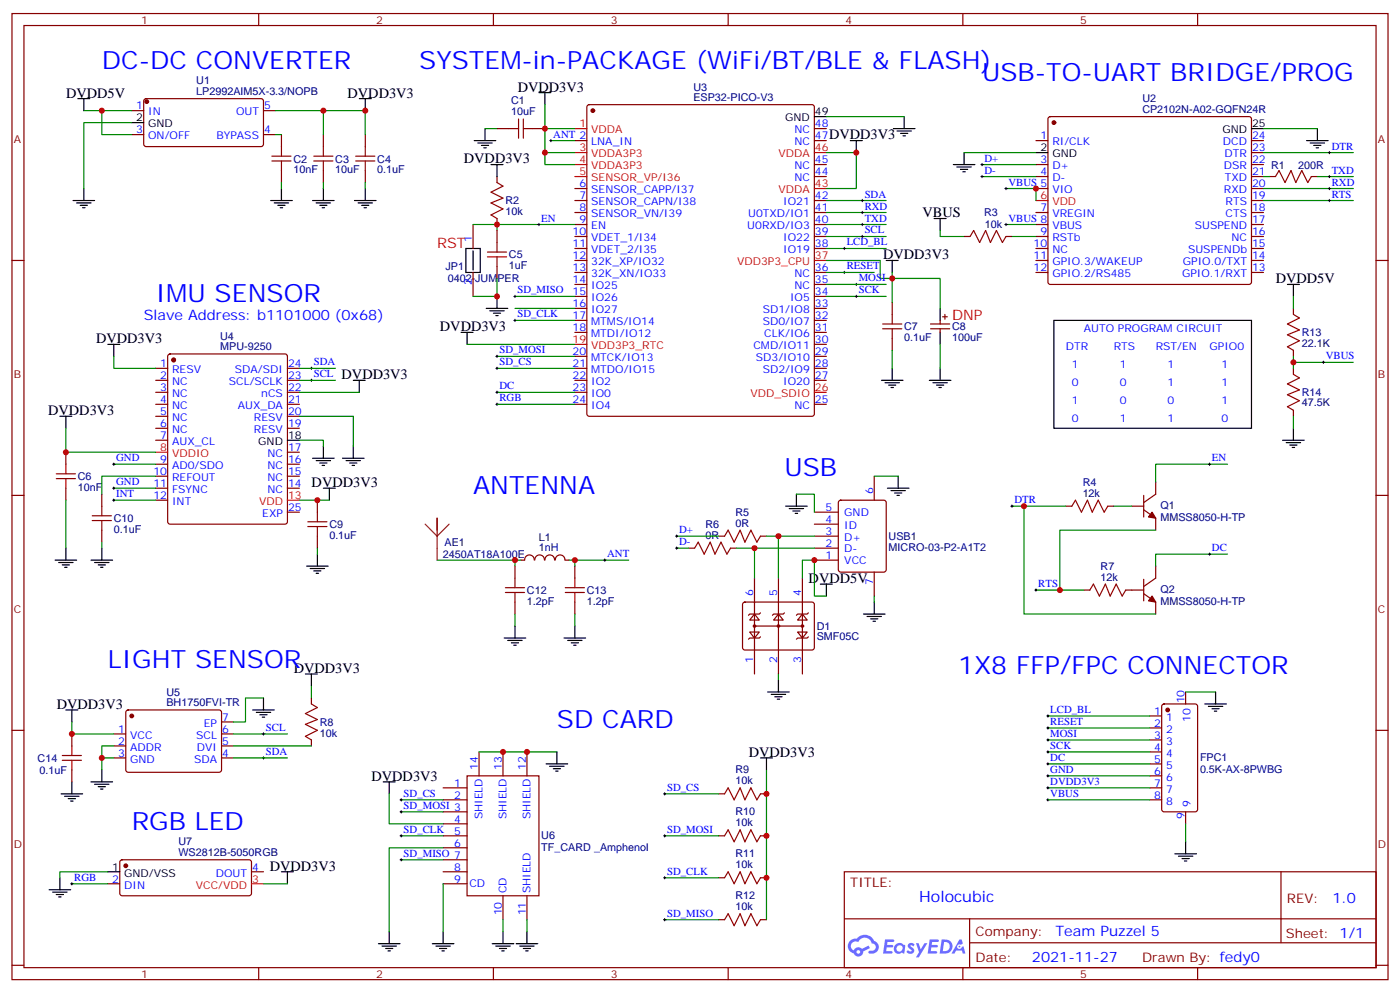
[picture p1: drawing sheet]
# EasyEDA schematic MainBoard_Schematics.json
TITLE: Holocubic; REV: 1.0; Date: 2021-11-27; Sheet: 1/1; Drawn By: fedy0; Company: Team Puzzel 5

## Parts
AE1  2450AT18A100E  [ANT-SMD_L3.2-W1.6]
C1  10uF  [C0402]
C2  10nF  [C0402]
C3  10uF  [C0402]
C4  0.1uF  [C0402]
C5  1uF  [C0402]
C6  10nF  [C0402]
C7  0.1uF  [C0402]
C8  100uF  [CAP-SMD_L3.5-W2.8]
C9  0.1uF  [C0402]
C10  0.1uF  [C0402]
C12  1.2pF  [0402]
C13  1.2pF  [0402]
C14  0.1uF  [C0402]
D1  SMF05C  [SOT-363]
FPC1  0.5K-AX-8PWBG  [FPC-SMD_8P-P0.50_0.5K-AX-8PWB]
JP1  0402-JUMPER  [0402-JUMPER]
L1  1nH  [L0402]
Q1  MMSS8050-H-TP  [SOT-23-3_L2.9-W1.6-P1.90-LS2.8-BR]
Q2  MMSS8050-H-TP  [SOT-23-3_L2.9-W1.6-P1.90-LS2.8-BR]
R1  200R  [R0402]
R2  10k  [R0402]
R3  10k  [R0402]
R4  12k  [R0402]
R5  0R  [R0402]
R6  0R  [R0402]
R7  12k  [R0402]
R8  10k  [R0402]
R9  10k  [R0402]
R10  10k  [R0402]
R11  10k  [R0402]
R12  10k  [R0402]
R13  22.1K  [R0402]
R14  47.5K  [R0402]
U1  LP2992AIM5X-3.3/NOPB  [SOT-23-5_L3.0-W1.7-P0.95-LS2.8-BR]
U2  CP2102N-A02-GQFN24R  [QFN-24_L4.0-W4.0-P0.50-TL-EP2.6]
U3  ESP32-PICO-V3  [LGA-48_L7.0-W7.0-P0.50-BL-EP5.0]
U4  MPU-9250  [QFN-24_L3.0-W3.0-P0.40-BL-EP]
U5  BH1750FVI-TR  [WSOF-6_L2.6-W1.6-P0.50-TL-EP]
U6  TF_CARD _Amphenol  [TF-CARD_AMPHENOL]
U7  WS2812B-5050RGB  [LED-SMD_4P-L5.0-W5.0-BR_WS2812B-5050RGB]
USB1  MICRO-03-P2-A1T2  [MICRO-USB-SMD_MICRO-03-PX-A1T2]

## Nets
DVDD3V3: C1.1 C3.2 C4.2 C6.2 C7.2 C8.1 C9.2 C14.2 FPC1.7 R2.1 R8.2 R9.1 R10.1 R11.1 R12.1 U1.5(OUT) U3.1(VDDA) U3.3(VDDA3P3) U3.4(VDDA3P3) U3.19(VDD3P3_RTC) U3.37(VDD3P3_CPU) U3.43(VDDA) U3.46(VDDA) U4.1(RESV) U4.8(VDDIO) U4.13(VDD) U4.22(nCS) U5.1(VCC) U6.4(C6) U7.3(VCC/VDD)
DVDD5V: D1.4(C3) R13.1 U1.1(IN) U1.3(ON/OFF) USB1.1(VCC)
GND: C1.2 C2.1 C3.1 C4.1 C5.1 C6.1 C7.1 C8.2 C9.1 C10.1 C12.1 C13.1 C14.1 D1.2(CA) FPC1.6 FPC1.9 FPC1.10 JP1.2 R14.2 U1.2(GND) U2.2(GND) U2.25(GND) U3.49(GND) U4.9(AD0/SDO) U4.11(FSYNC) U4.18(GND) U4.20(RESV) U5.2(ADDR) U5.3(GND) U5.7(EP) U6.6(C7) U6.9(CD) U6.10(CD) U6.11(SHIELD) U6.12(SHIELD) U6.13(SHIELD) U6.14(SHIELD) U7.1(GND/VSS) USB1.5(GND) USB1.6 USB1.7
VBUS: FPC1.8 R3.2 R13.2 R14.1 U2.5(VIO) U2.6(VDD) U2.8(VBUS)
ANT: C13.2 L1.2 U3.2(LNA_IN)
D+: R5.2 U2.3(D+)
D-: R6.2 U2.4(D-)
DC: FPC1.5 Q2.3(C) U3.23(IO0)
DTR: Q2.2(E) R4.2 U2.23(DTR)
EN: C5.2 JP1.1 Q1.3(C) R2.2 U3.9(EN)
INT: U4.12(INT)
LCD_BL: FPC1.1 U3.38(IO19)
MOSI: FPC1.3 U3.35(NC)
RESET: FPC1.2 U3.36(NC)
RGB: U3.24(IO4) U7.2(DIN)
RTS: Q1.2(E) R7.2 U2.19(RTS)
RXD: U2.20(RXD) U3.41(U0TXD/IO1)
SCK: FPC1.4 U3.34(IO5)
SCL: U3.39(IO22) U4.23(SCL/SCLK) U5.6(SCL)
SD_CLK: R11.2 U3.17(MTMS/IO14) U6.5(C3)
SD_CS: R9.2 U3.21(MTDO/IO15) U6.2(C5)
SD_MISO: R12.2 U3.15(IO26) U6.7(C4)
SD_MOSI: R10.2 U3.20(MTCK/IO13) U6.3(C2)
SDA: U3.42(IO21) U4.24(SDA/SDI) U5.4(SDA)
TXD: R1.1 U3.40(U0RXD/IO3)
C10_2: C10.2 U4.10(REFOUT)
C12_2: AE1.1(ANT) C12.2 L1.1
Q1_1: Q1.1(B) R4.1
Q2_1: Q2.1(B) R7.1
R5_1: D1.5(C4) R5.1 USB1.3(D+)
R6_1: D1.6(C5) R6.1 USB1.2(D-)
U1_4: C2.2 U1.4(BYPASS)
U2_9: R3.1 U2.9(RSTb)
U2_21: R1.2 U2.21(TXD)
U5_5: R8.1 U5.5(DVI)

Not connected (* = marked no-connect by the designer): AE1 2; D1 1(C1) 3(C2); U2 1(RI/CLK) 7(VREGIN) 10(NC) 11(GPIO.3/WAKEUP) 12(GPIO.2/RS485) 13(GPIO.1/RXT) 14(GPIO.0/TXT) 15(SUSPENDb) 16(NC) 17(SUSPEND) 18(CTS) 22(DSR) 24(DCD); U3 5(SENSOR_VP/I36) 6(SENSOR_CAPP/I37) 7(SENSOR_CAPN/I38) 8(SENSOR_VN/I39) 10(VDET_1/I34) 11(VDET_2/I35) 12(32K_XP/IO32) 13(32K_XN/IO33) 14(IO25) 16(IO27) 18(MTDI/IO12) 22(IO2) 25(NC) 26(VDD_SDIO) 27(IO20) 28(SD2/IO9) 29(SD3/IO10) 30(CMD/IO11) 31(CLK/IO6) 32(SD0/IO7) 33(SD1/IO8) 44(NC) 45(NC) 47(NC) 48(NC); U4 2(NC) 3(NC) 4(NC) 5(NC) 6(NC) 7(AUX_CL) 14(NC) 15(NC) 16(NC) 17(NC) 19(RESV) 21(AUX_DA) 25(EXP); U6 1(C1) 8(C8); U7 4(DOUT); USB1 4(ID)

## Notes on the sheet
- DC-DC CONVERTER
- SYSTEM-in-PACKAGE (WiFi/BT/BLE & FLASH)
- USB-TO-UART BRIDGE/PROG
- RST
- IMU SENSOR
- Slave Address: b1101000 (0x68)
- DNP
- AUTO PROGRAM CIRCUIT
- DTR
- RTS
- RST/EN
- GPIO0
- 1
- 1
- 1
- 1
- 0
- 0
- 1
- 1
- 1
- 0
- 0
- 1
- 0
- 1
- 1
- 0
- USB
- ANTENNA
- LIGHT SENSOR
- 1X8 FFP/FPC CONNECTOR
- SD CARD
- RGB LED

# EasyEDA board MainBoard_PCB_EasyEDA.json

Outline 28.45 x 23.5 mm; copper layers: TopLayer, BottomLayer. Coordinates in mm from the lower left corner of the outline.
Outline path: 0,15.11 5.08,15.12 arc(5.61,15.34) 5.84,15.87 5.84,21.59 arc(6.4,22.94) 7.75,23.5 24.38,23.5 arc(25.73,22.94) 26.29,21.59 26.29,17.62 arc(26.52,17.1) 27.06,16.89 28.45,16.89 28.45,6.6 27.06,6.6 arc(26.52,6.38) 26.29,5.84 26.29,1.91 arc(25.73,0.56) 24.38,0 7.75,0 arc(6.4,0.56) 5.84,1.91 5.84,7.48 arc(5.64,8.06) 5.08,8.3 0,8.3 0,15.11

## Design rules (mm)
Default: track 0.127, clearance 0.127, via 0.559, via hole 0.279

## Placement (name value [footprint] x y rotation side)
AE1  2450AT18A100E  [ANT-SMD_L3.2-W1.6]  8.38 1.91 180 top
C1  10uF  [C0402]  23.75 1.27 0 top
C2  10nF  [C0402]  25.53 2.16 90 top
C3  10uF  [C0402]  24.26 7.11 180 top
C4  0.1uF  [C0402]  23.75 2.41 180 top
C5  1uF  [C0402]  11.81 17.4 0 top
C6  10nF  [C0402]  14.35 12.06 90 top
C7  0.1uF  [C0402]  12.83 4.19 0 top
C8  100uF  [CAP-SMD_L3.5-W2.8]  17.15 3.3 180 bottom
C9  0.1uF  [C0402]  18.67 15.37 180 top
C10  0.1uF  [C0402]  15.75 15.24 0 top
C12  1.2pF  [0402]  11.05 1.91 270 top
C13  1.2pF  [0402]  13.59 1.91 270 top
C14  0.1uF  [C0402]  24.13 21.72 0 top
D1  SMF05C  [SOT-363]  22.61 9.27 0 top
FPC1  0.5K-AX-8PWBG  [FPC-SMD_8P-P0.50_0.5K-AX-8PWB]  8.89 11.81 90 top
JP1  -  [0402-JUMPER]  8.13 17.78 270 top
L1  1nH  [L0402]  12.32 1.52 0 top
Q1  MMSS8050-H-TP  [SOT-23-3_L2.9-W1.6-P1.90-LS2.8-BR]  12.83 20.95 90 top
Q2  MMSS8050-H-TP  [SOT-23-3_L2.9-W1.6-P1.90-LS2.8-BR]  8 21.08 90 top
R1  200R  [R0402]  14.73 17.91 90 top
R2  10k  [R0402]  13.08 18.54 180 top
R3  10k  [R0402]  16.38 16.38 180 top
R4  12k  [R0402]  10.41 21.08 270 top
R5  0R  [R0402]  22.1 12.57 180 top
R6  0R  [R0402]  21.72 11.43 180 top
R7  12k  [R0402]  10.41 22.73 0 top
R8  10k  [R0402]  23.62 22.73 0 top
R9  10k  [R0402]  25.15 17.91 270 top
R10  10k  [R0402]  24 17.91 270 top
R11  10k  [R0402]  22.86 17.91 270 top
R12  10k  [R0402]  21.72 17.91 270 top
R13  22.1K  [R0402]  21.84 22.35 90 top
R14  47.5K  [R0402]  20.7 22.35 270 top
U1  LP2992AIM5X-3.3/NOPB  [SOT-23-5_L3.0-W1.7-P0.95-LS2.8-BR]  24.26 4.83 0 top
U2  CP2102N-A02-GQFN24R  [QFN-24_L4.0-W4.0-P0.50-TL-EP2.6]  17.78 19.81 0 top
U3  ESP32-PICO-V3  [LGA-48_L7.0-W7.0-P0.50-BL-EP5.0]  17.78 4.7 0 top
U4  MPU-9250  [QFN-24_L3.0-W3.0-P0.40-BL-EP]  17.15 12.19 90 top
U5  BH1750FVI-TR  [WSOF-6_L2.6-W1.6-P0.50-TL-EP]  23.5 20.19 180 top
U6  TF_CARD _Amphenol  [TF-CARD_AMPHENOL]  21.72 15.88 270 bottom
U7  WS2812B-5050RGB  [LED-SMD_4P-L5.0-W5.0-BR_WS2812B-5050RGB]  3.43 11.81 180 top
USB1  MICRO-03-P2-A1T2  [MICRO-USB-SMD_MICRO-03-PX-A1T2]  25.65 11.81 90 top

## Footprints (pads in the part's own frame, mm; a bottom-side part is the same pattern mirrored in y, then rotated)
0402
  rect 0.6x0.65 smd: 1(-0.417,0) 2(0.432,0)
0402-JUMPER
  custom 0x0 smd: 1(-0.424,0) 2(0.418,0)
ANT-SMD_L3.2-W1.6
  rect 1x1.75 smd: 1(-1.578,0) 2(1.578,0)
C0402
  rect 0.79x0.54 smd: 1(-0.545,0) 2(0.545,0)
CAP-SMD_L3.5-W2.8
  rect 1.8x2.6 smd: 1(-1.501,0) 2(1.501,0)
FPC-SMD_8P-P0.50_0.5K-AX-8PWB
  rect 0.3x1.25 smd: 1(-1.75,1.163) 2(-1.25,1.163) 3(-0.75,1.163) 4(-0.25,1.163) 5(0.25,1.163) 6(0.75,1.163) 7(1.25,1.163) 8(1.75,1.163)
  rect 2x3 smd: 9(3.29,-1.162) 10(-3.29,-1.162)
L0402
  rect 0.79x0.54 smd: 1(-0.545,0) 2(0.545,0)
LED-SMD_4P-L5.0-W5.0-BR_WS2812B-5050RGB
  rect 1.5x1 smd: 1(2.45,-1.65) 2(2.45,1.65) 3(-2.45,1.65) 4(-2.45,-1.65)
LGA-48_L7.0-W7.0-P0.50-BL-EP5.0
  rect 0.25x0.68 smd: 1(-2.75,-3.365) 2(-2.25,-3.365) 3(-1.75,-3.365) 4(-1.25,-3.365) 5(-0.75,-3.365) 6(-0.25,-3.365) 7(0.25,-3.365) 8(0.75,-3.365) 9(1.25,-3.365) 10(1.75,-3.365) 11(2.25,-3.365) 12(2.75,-3.365) 25(2.75,3.365) 26(2.25,3.365) 27(1.75,3.365) 28(1.25,3.365) 29(0.75,3.365) 30(0.25,3.365) 31(-0.25,3.365) 32(-0.75,3.365) 33(-1.25,3.365) 34(-1.75,3.365) 35(-2.25,3.365) 36(-2.75,3.365)
  rect 0.68x0.25 smd: 13(3.365,-2.75) 14(3.365,-2.25) 15(3.365,-1.75) 16(3.365,-1.25) 17(3.365,-0.75) 18(3.365,-0.25) 19(3.365,0.25) 20(3.365,0.75) 21(3.365,1.25) 22(3.365,1.75) 23(3.365,2.25) 24(3.365,2.75) 37(-3.365,2.75) 38(-3.365,2.25) 39(-3.365,1.75) 40(-3.365,1.25) 41(-3.365,0.75) 42(-3.365,0.25) 43(-3.365,-0.25) 44(-3.365,-0.75) 45(-3.365,-1.25) 46(-3.365,-1.75) 47(-3.365,-2.25) 48(-3.365,-2.75)
  rect 5x5 smd: 49(0,0)
MICRO-USB-SMD_MICRO-03-PX-A1T2
  round 0.6 hole 0.6 unplated: (-1.989,0.812) (2.011,0.812)
  rect 0.4x1.35 smd: 1(-1.288,1.338) 2(-0.639,1.338) 3(0.011,1.338) 4(0.661,1.338) 5(1.311,1.338)
  rect 2x1.2 smd: 6(-3.434,-1.338) 7(3.434,-1.338)
  rect 1.5x1.2 smd: 6(-3.288,1.238) 7(3.311,1.238)
QFN-24_L3.0-W3.0-P0.40-BL-EP
  rect 0.224x0.505 smd: 1(-1,-1.427) 2(-0.6,-1.427) 3(-0.2,-1.427) 4(0.2,-1.427) 5(0.6,-1.427) 6(1,-1.427) 13(1,1.427) 14(0.6,1.427) 15(0.2,1.427) 16(-0.2,1.427) 17(-0.6,1.427) 18(-1,1.427)
  rect 0.505x0.224 smd: 7(1.427,-1) 8(1.427,-0.6) 9(1.427,-0.2) 10(1.427,0.2) 11(1.427,0.6) 12(1.427,1) 19(-1.427,1) 20(-1.427,0.6) 21(-1.427,0.2) 22(-1.427,-0.2) 23(-1.427,-0.6) 24(-1.427,-1)
  rect 1.7x1.54 smd: 25(0,0)
QFN-24_L4.0-W4.0-P0.50-TL-EP2.6
  oval 0.8x0.28 smd: 1(-2,1.25) 2(-2,0.75) 3(-2,0.25) 4(-2,-0.25) 5(-2,-0.75) 6(-2,-1.25) 13(2,-1.25) 14(2,-0.75) 15(2,-0.25) 16(2,0.25) 17(2,0.75) 18(2,1.242)
  oval 0.28x0.8 smd: 7(-1.25,-2) 8(-0.75,-2) 9(-0.25,-2) 10(0.25,-2) 11(0.75,-2) 12(1.25,-2) 19(1.25,2) 20(0.75,2) 21(0.25,2) 22(-0.25,2) 23(-0.75,2) 24(-1.25,2)
  rect 2.7x2.7 smd: 25(0,-0.013)
R0402
  rect 0.566x0.54 smd: 1(-0.433,0) 2(0.433,0)
SOT-23-3_L2.9-W1.6-P1.90-LS2.8-BR
  rect 1.07x0.6 smd: 1(1.235,-0.95) 2(1.235,0.95) 3(-1.235,0)
SOT-23-5_L3.0-W1.7-P0.95-LS2.8-BR
  rect 1x0.6 smd: 1(1.3,-0.95) 2(1.3,0) 3(1.3,0.95) 4(-1.3,0.95) 5(-1.3,-0.95)
SOT-363
  rect 0.3x0.701 smd: 1(-0.65,-0.914) 2(0,-0.914) 3(0.65,-0.914) 4(0.66,0.914) 5(0.01,0.914) 6(-0.64,0.914)
TF-CARD_AMPHENOL
  rect 0.7x1.75 smd: 1(8.001,0) 2(6.858,0) 3(5.715,0) 4(4.572,0) 5(3.429,0) 6(2.286,0) 7(1.143,0) 8(0,0)
  rect 1.45x1 smd: 9(-1.397,9.271)
  rect 1x1.5 smd: 10(10.16,10.795)
  rect 1.3x1.5 smd: 11(-1.27,0.127) 12(10.16,0.127)
  rect 0.8x1.4 smd: 13(10.414,8.382)
  rect 0.8x1.5 smd: 14(-1.524,7.747)
WSOF-6_L2.6-W1.6-P0.50-TL-EP
  rect 0.505x0.28 smd: 1(-1.427,0.5) 2(-1.427,0) 3(-1.427,-0.5) 4(1.427,-0.5) 5(1.427,0) 6(1.427,0.5)
  rect 1.5x1.2 smd: 7(0,0)

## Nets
As in the schematic.

## Via types
v1: diameter 0.61, hole 0.305, TopLayer to BottomLayer, 91 vias

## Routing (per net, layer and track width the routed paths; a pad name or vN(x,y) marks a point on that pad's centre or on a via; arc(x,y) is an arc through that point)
DVDD3V3: length 105.7
  TopLayer w0.127: C3.2 23.62,7.02 v1(23.62,6.86) ; U4.22 17.34,9.83 17.65,9.53 18.29,9.53 18.67,9.91 19.69,9.91 20.32,10.54 v1(20.32,10.8)
  TopLayer w0.178: U3.3 16,1.36 16,1.78 15.88,1.91 15.24,1.91 15.03,1.69 U3.1 14.99,1.38 14.99,2.67 14.7,2.95 U3.46 14.76,2.95 14.99,3.18 14.99,7.24 14.78,7.45 U3.37
  TopLayer w0.254: v1(14.61,13.72) 15.13,13.19 U4.13 ; U4.8 17.74,14.06 18.12,14.44 18.12,15.37 ; 13.51,18.54 13.51,17.07 13.08,16.64 12.32,16.64 11.94,16.26 11.94,13.46 11.3,12.83 v1(10.16,12.83) ; v1(20.32,10.8) 19.69,10.8 19.29,11.19 U4.1 ; 21.15,4.95 22.23,4.95 22.96,4.22 22.96,3.88
  TopLayer w0.381: 7.73,13.06 9.29,13.06 v1(9.53,12.83) ; 5.88,10.16 5.88,11.9 v1(5.84,11.94) ; C14.2 25.4,21.72 25.78,21.34 25.78,20.07 25.41,19.69 U5.1 24,18.77 R10.1 ; R10.1 R11.1 22.78,18.42 v1(21.97,18.42) ; R10.1 R9.1 ; v1(17.65,16.26) 18.42,17.02 v1(20.07,17.02) 20.19,16.89 20.19,10.92 v1(20.32,10.8) ; U3.46 13.69,2.95 13.34,3.3 13.34,4.15 C7.2 13.63,4.45 U3.43 ; v1(14.61,13.72) 14.35,13.46 C6.2 ; U3.3 U3.4 16.53,0.74 16.89,0.38 22.73,0.38 23.2,0.85 C1.1
  TopLayer w0.457: C14.2 24.68,22.11 R8.2
  TopLayer w0.508: 22.96,3.88 22.96,3.4 v1(22.86,3.3) 22.86,3.18 v1(23.24,2.79) ; v1(23.24,2.79) 23.24,1.31 C1.1 ; v1(23.24,2.79) 23.2,2.76 23.2,2.41 ; v1(17.65,16.26) v1(17.65,15.62) ; v1(9.53,12.83) v1(10.16,12.83)
  BottomLayer w0.254: v1(23.62,6.86) 23.75,6.73 23.75,4.19 v1(22.86,3.3) ; v1(21.97,18.42) 21.72,18.16 20.57,18.16 20.32,17.91 20.32,17.27 v1(20.07,17.02)
  BottomLayer w0.305: v1(20.32,10.8) 20.83,11.3 U6.4
  BottomLayer w0.381: v1(20.32,10.8) 20.19,10.67 20.19,7.62 18.65,6.07 C8.1 ; v1(9.53,12.83) 6.73,12.83 v1(5.84,11.94)
  BottomLayer w0.508: v1(23.24,2.79) 22.86,3.18 v1(22.86,3.3) C8.1 ; v1(9.53,12.83) v1(10.16,12.83) 13.72,12.83 v1(14.61,13.72) 15.11,13.72 17.02,15.62 v1(17.65,15.62) v1(17.65,16.26)
DVDD5V: length 29.2
  TopLayer w0.381: USB1.1 23.6,10.52 D1.4 ; R13.1 21.92,21.84 v1(22.1,21.84) ; U1.1 24.83,3.88 24.38,4.32 24.38,5.21 24.64,5.46 25.24,5.46 U1.3
  TopLayer w0.508: U1.3 25.78,6 25.78,10.03 25.29,10.52 USB1.1 26.65,10.52 v1(27.69,11.56)
  BottomLayer w0.381: v1(27.69,11.56) 27.69,15.11 25.78,17.02 25.78,20.95 24.89,21.84 v1(22.1,21.84)
GND: length 160.6
  TopLayer w0.127: U4.11 16.55,14.06 16.13,14.48 15.37,14.48 15.2,14.64 C10.1 14.61,15.24 13.46,14.1 13.46,12.12 14.06,11.52 C6.1 ; U4.9 17.34,14.55 v1(17.4,14.61)
  TopLayer w0.178: v1(20.19,6.1) 19.3,5.21 v1(17.91,5.21)
  TopLayer w0.254: v1(14.99,16.51) 15.2,16.29 C10.1 ; C5.1 11.01,17.65 v1(10.8,17.65) 10.5,17.36 JP1.2 ; U2.2 18.66,20.56 v1(18.8,20.7) ; v1(19.43,15.75) 19.43,15.58 C9.1 ; USB1.7 24,14.71 24,13.46 24.32,13.15 USB1.5 23.07,13.12 v1(22.61,13.59) ; USB1.7 24.54,15.24 USB1.7 27.05,15.19 v1(27.05,14.1) ; USB1.7 24.42,15.21 v1(23.75,15.88) ; C4.1 C1.2 25.18,1.27 C2.1 ; v1(12.32,2.54) 12.32,3.43 v1(12.28,3.47) ; v1(27.05,9.4) 26.99,9.34 USB1.6 ; U4.18 v1(15.02,11.19) 14.68,11.19 C6.1 14.35,11.05 15.24,10.16 16.38,10.16 16.55,10.32 U4.20 ; U5.3 U5.2 v1(23.5,20.19) 23.58,20.28 C14.1 ; C3.1 24.8,8.14 v1(24.42,8.52) 23.92,9.02 22.86,9.02 22.61,8.76 D1.2 ; v1(25.65,4.83) U1.2
  TopLayer w0.356: FPC1.6 v1(2.91,12.56)
  TopLayer w0.381: C13.1 13.37,2.54 v1(12.32,2.54) 11.27,2.54 C12.1 ; 11.3,5.7 11.3,4.95 12.07,4.19 12.28,4.19 ; 0.98,13.46 1.88,12.56 v1(2.91,12.56) ; v1(11.3,5.7) 11.3,7.37 v1(10.03,8.64)
  TopLayer w0.508: 9.65,18.32 9.65,17.48 ; v1(12.28,3.47) C7.1
  BottomLayer w0.127: v1(15.02,11.19) 15.65,11.19 17.4,12.95 v1(17.4,14.61) ; v1(18.8,20.7) 19.81,21.72 21.08,21.72 21.46,21.34 22.73,21.34 23.5,20.57 v1(23.5,20.19) ; U6.12 22.48,5.72 23.11,6.35 23.11,7.11 23.37,7.37 23.88,7.37 24.13,7.11 24.13,5.46 24.77,4.83 v1(25.65,4.83)
  BottomLayer w0.178: v1(20.19,6.1) 20.57,5.72 U6.12
  BottomLayer w0.254: v1(23.5,20.19) 23.5,19.05 U6.11 ; v1(14.99,16.51) 14.1,17.4 U6.14 14.86,16.51 v1(14.99,16.51) ; v1(14.99,16.51) 14.22,17.27 U6.9 12.07,17.65 v1(10.8,17.65) ; v1(10.05,15.1) 10.05,16.91 v1(10.8,17.65) ; v1(10.8,17.65) 7.62,17.65 6.35,16.38 6.35,15.49 5.59,14.73 4.19,14.73 2.91,13.45 v1(2.91,12.56) ; v1(23.75,15.88) 22.48,17.15 U6.11 ; v1(17.4,14.61) 17.78,14.61 18.29,15.11 18.29,16.76 17.91,17.15 v1(17.91,18.67) ; U6.11 21.08,17.15 19.69,15.75 v1(19.43,15.75) ; v1(24.77,1.27) 25.65,2.16 v1(25.65,4.83) 25.65,6.98 24.42,8.22 v1(24.42,8.52) 26.18,8.52 v1(27.05,9.4) v1(27.05,14.1) ; v1(22.61,13.59) U6.6
  BottomLayer w0.381: U6.13 13.1,5.7 v1(11.3,5.7) ; v1(15.62,3.3) 15.62,3.05 16.38,2.28 16.38,1.14 17.02,0.51 24,0.51 v1(24.77,1.27) ; v1(15.62,3.3) 12.45,3.3 v1(12.28,3.47) ; v1(15.62,3.3) 14.35,2.03 v1(14.35,1.27) ; v1(2.91,12.56) 2.91,11.19 5.08,9.02 5.33,9.02 6.35,8 v1(6.35,7.75)
  vias: v1(6.86,20.57) v1(8,22.61) v1(16,5.84) v1(16.26,7.11) v1(19.3,5.46) v1(20.19,2.29) v1(20.83,20.95)
VBUS: length 27.3
  TopLayer w0.127: R3.2 15.95,16.46 16.51,17.02 v1(16.26,17.02)
  TopLayer w0.254: v1(16.26,17.02) 16.38,17.15 16.89,17.15 17.03,17.28 U2.8
  TopLayer w0.356: 7.73,13.56 7.88,13.72 10.92,13.72 v1(11.05,13.59)
  TopLayer w0.381: U2.5 U2.6 15.88,18.47 v1(15.88,18.29) ; R14.1 20.63,22.86 v1(19.81,22.86)
  TopLayer w0.508: R13.2 R14.1
  BottomLayer w0.381: v1(19.81,22.86) 17.91,20.95 14.86,20.95 14.35,20.45 14.35,18.92 14.61,18.67 15.49,18.67 v1(15.88,18.29) 16.26,17.91 v1(16.26,17.02) 16.26,15.88 15.62,15.24 13.46,15.24 11.81,13.59 v1(11.05,13.59)
ANT: length 4.3
  TopLayer w0.305: 15.53,1.33 15.53,0.8 15.24,0.51 13.84,0.51 13.59,0.76 C13.2
  TopLayer w0.508: 12.74,1.52 13.54,1.52 C13.2
C10_2: length 1.9
  TopLayer w0.254: C10.2 16.29,14.82 16.94,14.17 16.94,13.62
C12_2: length 2.1
  TopLayer w0.508: AE1.1 10.39,1.47 C12.2 11.84,1.47 11.89,1.52
D+: length 14.8
  TopLayer w0.254: v1(14.99,20.07) 14.99,20.06 U2.3 ; v1(21.34,19.81) 21.34,18.92 21.08,18.67 21.08,13.16 R5.2
  BottomLayer w0.254: v1(14.99,20.07) 21.08,20.07 v1(21.34,19.81)
D-: length 14.7
  TopLayer w0.254: R6.2 21.28,11.48 20.7,12.06 v1(20.7,19.3) ; U2.4 15.24,19.56 v1(14.99,19.3)
  BottomLayer w0.254: v1(20.7,19.3) v1(14.99,19.3)
DC: length 34.5
  TopLayer w0.127: U3.23 21.55,6.95 21.84,7.24 21.84,7.62 21.59,7.87 21.59,9.02 21.08,9.53 18.67,9.53 18.16,9.02 v1(16.89,9.02)
  TopLayer w0.254: 7.73,12.06 v1(11.56,12.06) ; v1(6.99,15.75) 6.99,18.83 Q2.3
  BottomLayer w0.254: v1(6.99,15.75) 6.99,14.35 5.21,12.57 5.21,11.56 5.46,11.3 6.48,11.3 7.24,12.06 v1(11.56,12.06) 11.94,12.06 14.1,9.91 16,9.91 v1(16.89,9.02)
DTR: length 12.4
  TopLayer w0.254: 7.27,22.32 Q2.2 7.05,22.03 8.43,20.65 10.41,20.65 10.46,20.7 v1(12.83,20.7) ; U2.23 17.03,22.21 16.76,22.48 16.13,22.48 v1(15.75,22.1)
  BottomLayer w0.254: v1(12.83,20.7) 12.83,20.83 14.1,22.1 v1(15.75,22.1)
EN: length 46.3
  TopLayer w0.127: 19.03,1.33 19.05,0.89 19.18,0.76 21.21,0.76 v1(21.59,1.14)
  TopLayer w0.178: 12.83,19.72 12.73,19.81 9.27,19.81 8.76,19.3 8.76,18.8 8.17,18.2 JP1.1
  TopLayer w0.254: JP1.1 8.08,18.16 7.62,18.16 7.37,17.91 7.37,16.51 7.62,16.26 7.62,15.24 6.99,14.61 5.33,14.61 4.57,13.84 v1(4.57,13.72)
  TopLayer w0.305: C5.2 12.36,18.25 R2.2 12.65,19.54 12.83,19.72
  BottomLayer w0.127: v1(21.59,1.14) 21.46,1.02 17.4,1.02 16.76,1.65 16.76,4.7 16.38,5.08 14.86,5.08 14.22,4.45 11.56,4.45 11.05,4.95 10.03,4.95 9.91,5.08 9.91,6.6 9.27,7.24 7.75,7.24 4.57,10.41 v1(4.57,13.72)
LCD_BL: length 8.1
  TopLayer w0.127: v1(13.59,7.37) 14.01,6.95 U3.38
  TopLayer w0.254: v1(8,9.53) 7.73,9.8 7.73,10.06
  BottomLayer w0.254: v1(8,9.53) 11.43,9.53 v1(13.59,7.37)
MOSI: length 9.3
  TopLayer w0.254: 15.53,8.06 15.53,8.47 15.24,8.76 v1(14.35,8.76) ; FPC1.3 10.28,11.06 v1(10.54,10.8)
  BottomLayer w0.254: v1(14.35,8.76) 13.72,8.76 12.07,10.41 10.92,10.41 v1(10.54,10.8)
Q1_1: length 3.8
  TopLayer w0.254: 10.41,21.51 10.59,21.34 12.92,21.34 Q1.1
Q2_1: length 1.2
  TopLayer w0.254: Q2.1 9.37,22.73 R7.1
R5_1: length 4.4
  TopLayer w0.254: R5.1 22.86,12.57 v1(23.11,12.32) 23.61,11.82 USB1.3 ; D1.5 22.62,10.55 v1(23.11,11.05)
  BottomLayer w0.254: v1(23.11,12.32) v1(23.11,11.05)
R6_1: length 3.8
  TopLayer w0.178: USB1.2 23.75,11.17 23.24,11.68 22.4,11.68 R6.1
  TopLayer w0.254: R6.1 22.15,10.97 21.97,10.79 D1.6
RESET: length 8.3
  TopLayer w0.254: U3.36 13.91,8.06 v1(13.84,8.13) ; v1(9.91,10.41) 9.76,10.56 7.73,10.56
  BottomLayer w0.254: v1(9.91,10.41) 10.29,10.03 11.68,10.03 13.59,8.13 v1(13.84,8.13)
RGB: length 25.1
  TopLayer w0.127: U7.2 2.38,8.76 v1(7.24,8.76)
  TopLayer w0.254: v1(18.8,8.89) 20.7,8.89 21.15,8.45 U3.24
  BottomLayer w0.127: v1(7.24,8.76) 7.24,8.13 7.75,7.62 9.4,7.62 10.41,6.6 12.45,6.6 12.95,6.1 15.24,6.1 15.49,6.35 17.15,6.35 18.8,8 v1(18.8,8.89)
RTS: length 10.5
  TopLayer w0.127: 11.88,22.19 11.88,22.42 12.7,23.24 18.8,23.24 19.3,22.73 19.3,22.09 U2.19
  TopLayer w0.254: R7.2 11.39,22.19 Q1.2
RXD: length 27.3
  TopLayer w0.254: U2.20 18.53,22.47 v1(18.67,22.61) ; U3.41 13.22,5.45 12.57,6.1 v1(12.57,15.88)
  BottomLayer w0.254: v1(12.57,15.88) 15.24,15.88 15.62,16.26 15.62,17.65 15.11,18.16 14.48,18.16 13.84,18.8 13.84,21.08 14.22,21.46 17.15,21.46 18.29,22.61 v1(18.67,22.61)
SCK: length 10.2
  TopLayer w0.254: v1(16,8.89) 16.03,8.86 U3.34 ; v1(11.05,11.43) 10.92,11.56 FPC1.4
  BottomLayer w0.254: v1(11.05,11.43) 11.81,11.43 13.84,9.4 15.49,9.4 v1(16,8.89)
SCL: length 20.6
  TopLayer w0.127: v1(18.03,10.03) 17.74,10.32 U4.23
  TopLayer w0.381: U3.39 13.74,6.45 v1(13.59,6.6)
  BottomLayer w0.127: v1(13.59,6.6) 16.89,6.6 18.03,7.75 v1(18.03,10.03) 18.03,11.3 18.67,11.94 18.67,17.15 20.32,18.8 21.08,18.8 21.72,19.43 v1(21.97,19.43)
SD_CLK: length 26.6
  TopLayer w0.127: U3.17 21.58,3.95 22.35,3.18 v1(22.35,2.54)
  TopLayer w0.254: v1(23.24,14.35) 22.86,14.73 R11.2
  BottomLayer w0.127: U6.5 21.08,12.45 19.81,11.18 19.81,7.87 17.4,5.46 17.4,1.78 17.53,1.65 20.57,1.65 21.46,2.54 v1(22.35,2.54)
  BottomLayer w0.254: v1(23.24,14.35) 23.24,13.34 22.35,12.45 U6.5
SD_CS: length 19.6
  TopLayer w0.127: 21.14,5.95 21.95,5.95 22.35,6.35 v1(24.64,6.35)
  TopLayer w0.254: v1(25.15,16.64) R9.2
  BottomLayer w0.127: U6.2 22.99,9.02 24.64,7.37 v1(24.64,6.35)
  BottomLayer w0.254: v1(25.15,16.64) 26.04,15.75 26.04,12.19 22.86,9.02 U6.2
SD_MISO: length 25.2
  TopLayer w0.127: 21.14,2.95 21.56,2.95 21.72,2.79 21.72,2.16 v1(22.1,1.78)
  TopLayer w0.254: v1(21.72,14.73) R12.2
  BottomLayer w0.127: v1(22.1,1.78) 21.21,1.78 20.83,1.4 17.4,1.4 17.15,1.65 17.15,5.59 19.56,8 19.56,11.43 20.45,12.32 20.45,14.22 20.96,14.73 v1(21.72,14.73)
SD_MOSI: length 22
  TopLayer w0.127: 21.14,5.45 22.17,5.45 22.42,5.21 22.86,5.21 v1(23.11,4.95)
  TopLayer w0.254: v1(24.38,16.38) 24,16.76 R10.2
  BottomLayer w0.127: U6.3 21.21,10.16 20.57,9.53 20.57,7.37 19.69,6.48 19.69,5.84 20.7,4.83 22.99,4.83 v1(23.11,4.95)
  BottomLayer w0.254: U6.3 23.37,10.16 25.53,12.32 25.53,15.24 v1(24.38,16.38)
SDA: length 26.9
  TopLayer w0.254: v1(18.92,10.54) 18.37,10.54 U4.24 ; U3.42 12.2,4.95 v1(12.19,4.95)
  BottomLayer w0.127: v1(12.19,4.95) 12.32,4.83 14.22,4.83 14.73,5.33 16.51,5.33 19.3,8.13 19.3,9.27 18.92,9.65 v1(18.92,10.54) 18.92,17.04 20.43,18.54 21.21,18.54 21.59,18.92 22.23,18.92 22.48,19.18 22.48,20.57 v1(22.23,20.83)
TXD: length 13.5
  TopLayer w0.254: R1.1 14.73,17.15 12.95,15.37 12.95,6.4 13.41,5.95 U3.40
U1_4: length 4.7
  TopLayer w0.254: C2.2 25.11,2.7 23.88,3.94 23.88,5.33 23.43,5.78 22.96,5.78
U2_9: length 1.7
  TopLayer w0.254: 16.81,16.38 17.53,17.1 17.53,17.81
U2_21: length 8.7
  TopLayer w0.254: R1.2 14.35,18.72 14.35,21.97 15.3,22.92 17.59,22.92 18.03,22.48 U2.21
U3_22: length 2.1
  TopLayer w0.127: v1(22.61,6.98) 21.97,6.35 20.96,6.35 20.83,6.48
U5_5: length 4.1
  TopLayer w0.127: R8.1 23.19,22.55 22.61,21.97 22.61,21.46 22.48,21.34 21.84,21.34 21.46,20.95 21.46,20.45 21.72,20.19 U5.5

## Copper pours and planes (outline as drawn; the poured copper is in the pictures)
GND on TopLayer: 7.16,23.53 25.07,23.53 26.34,22.26 26.34,17.44 26.85,16.93 28.5,16.93 28.5,6.64 26.85,6.64 26.34,6.13 26.34,1.31 25.07,0.04 7.16,0.04 5.89,1.31 5.89,7.78 5.38,8.29 0.05,8.29 0.05,15.15 5.38,15.15 5.89,15.66 5.89,22.26
GND on TopLayer: 5.84,7.37 9.14,7.37 12.19,4.19 12.19,2.41 14.1,2.41 14.1,1.27 15.24,1.27 15.24,1.91 16,1.91 16,0 7.11,0 5.84,1.27
GND on BottomLayer: 5.84,7.37 9.14,7.37 12.32,4.06 12.32,2.41 14.1,2.41 14.1,1.27 15.24,1.27 15.24,1.91 16,1.91 16,0.01 7.11,0.01 5.84,1.28
GND on BottomLayer: 7.11,23.5 25.02,23.5 26.29,22.23 26.29,17.4 26.8,16.89 28.45,16.89 28.45,6.6 26.8,6.6 26.29,6.1 26.29,1.27 25.02,0 7.11,0 5.84,1.27 5.84,7.75 5.33,8.26 0,8.26 0,15.11 5.33,15.11 5.84,15.62 5.84,22.23

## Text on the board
BottomSilkLayer: Team5 | Embedded Lab 2021/22 UniFreiburg | 30-11-2021 | Holo
Document: 1mil = 1/1000in = 0.254mm
TopSilkLayer: ANT | RST | USB
